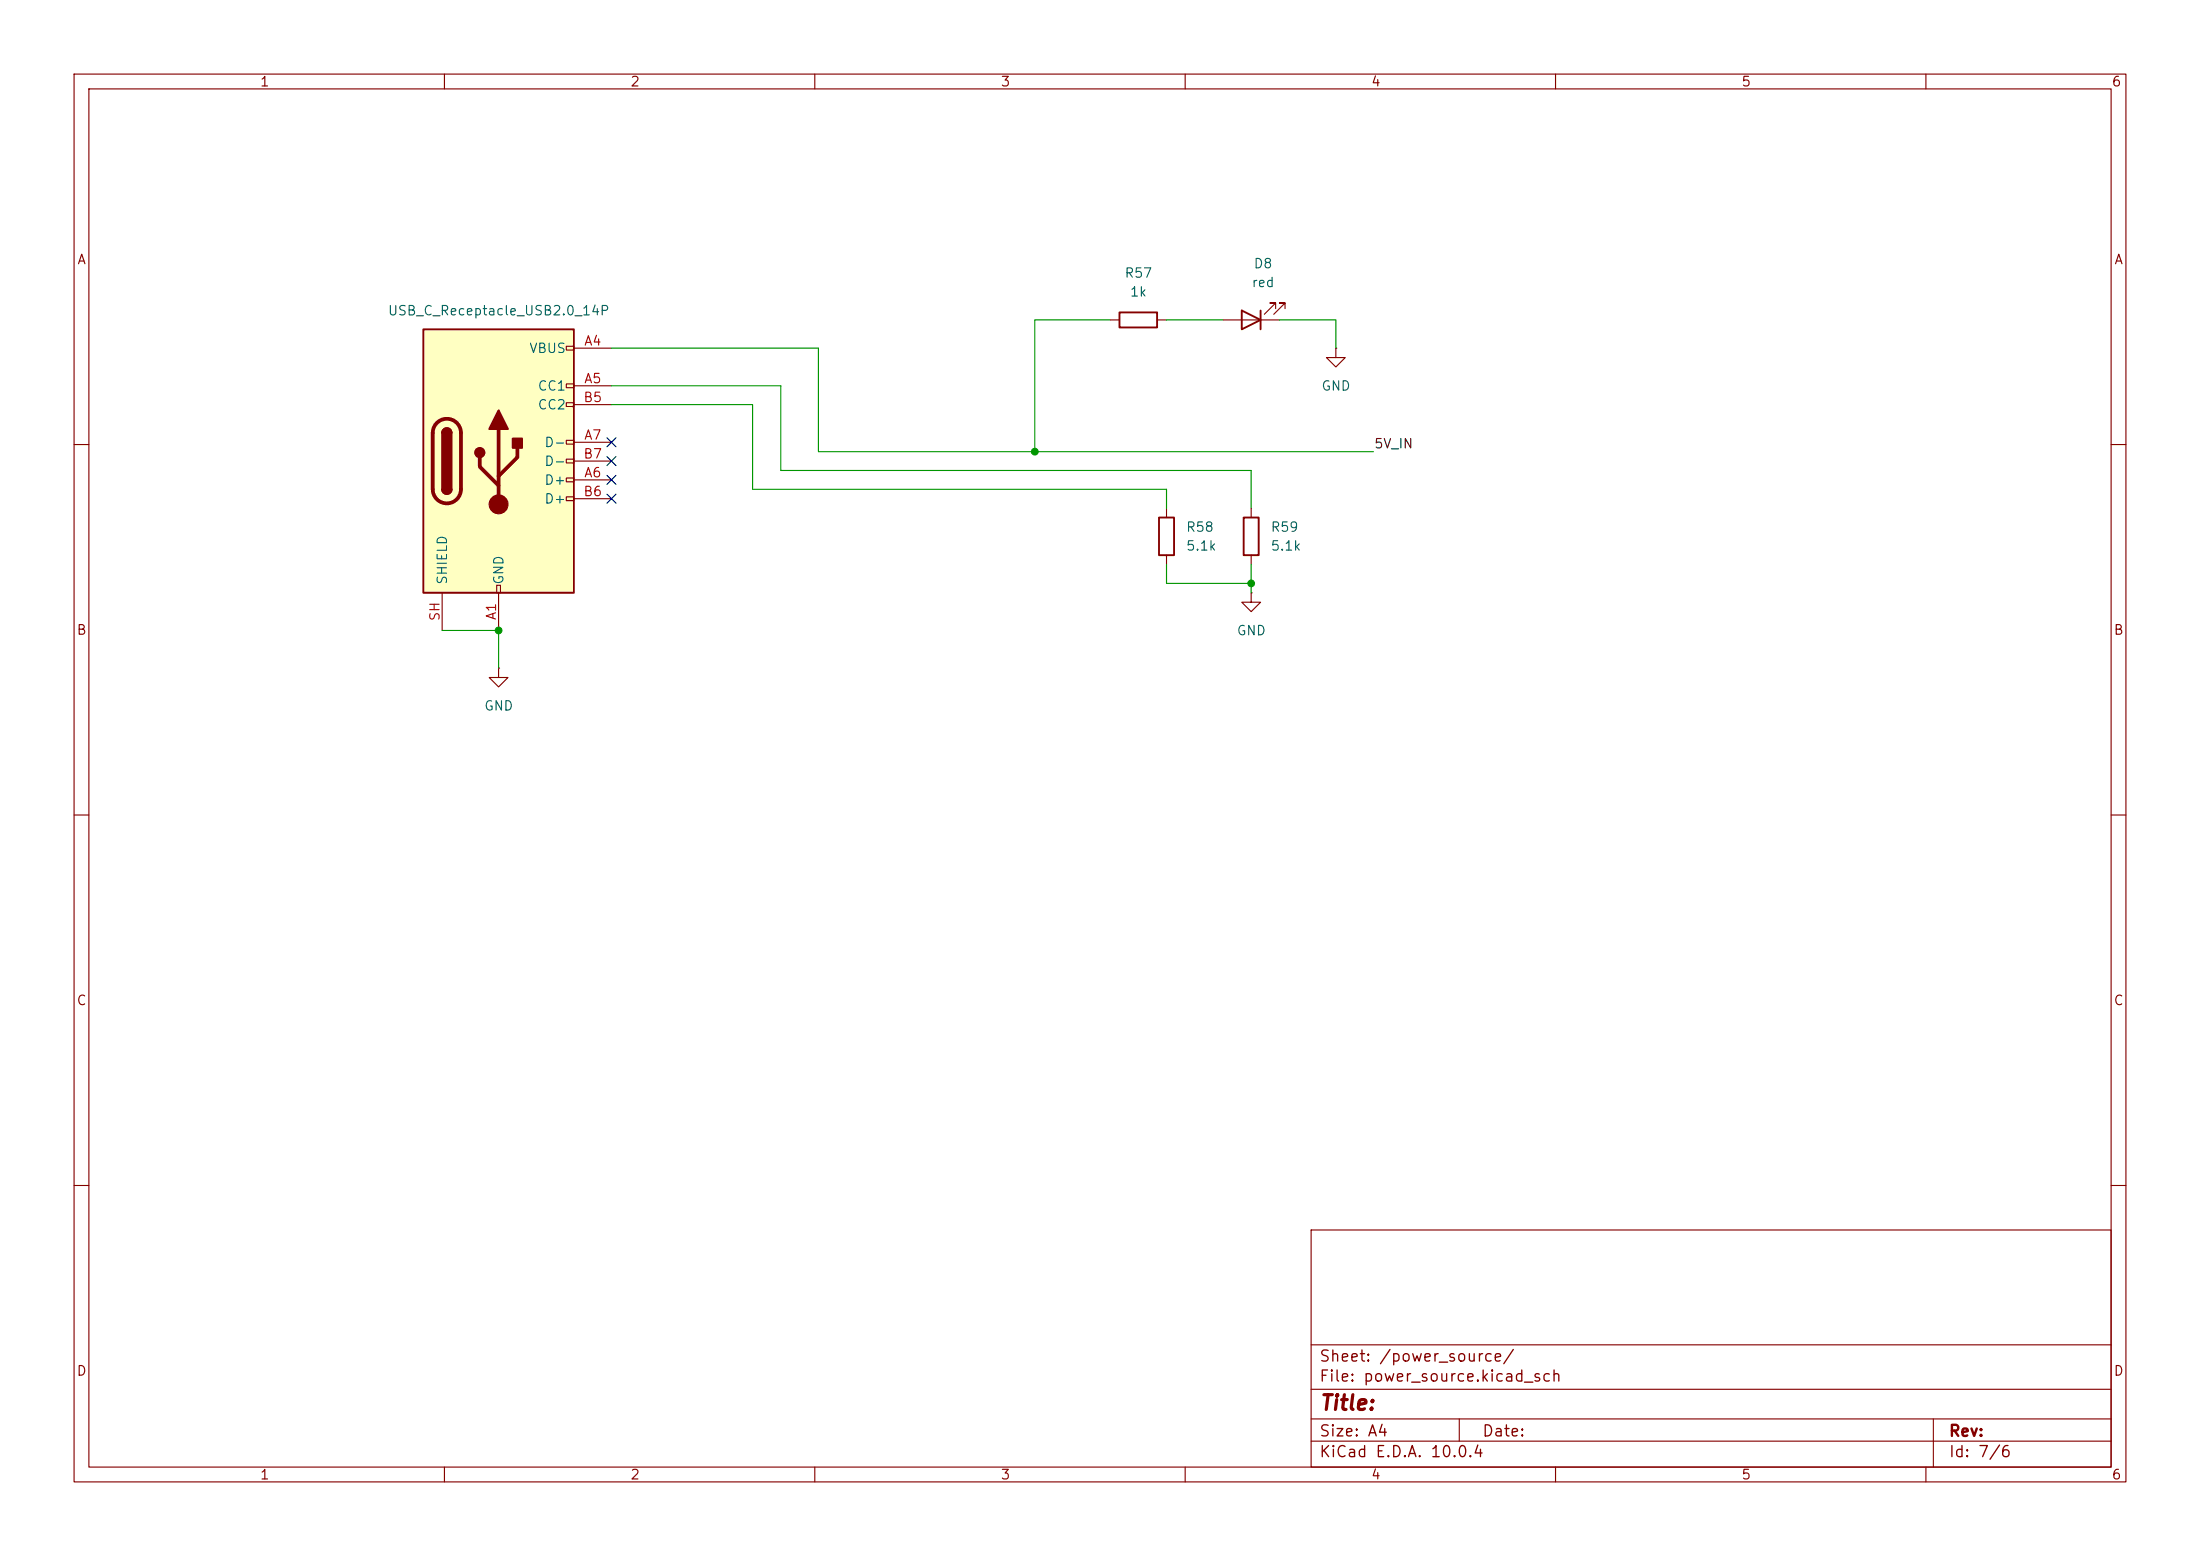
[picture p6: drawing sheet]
(kicad_sch
 (version 20260306)
 (generator "eeschema")
 (generator_version "10.0")
 (paper "A4")
 (lib_symbols
  (symbol "Connector:USB_C_Receptacle_USB2.0_14P"
   (pin_names
    (offset 1.016)) (exclude_from_sim no) (in_bom yes) (on_board yes)
   (in_pos_files yes)
   (duplicate_pin_numbers_are_jumpers no)
   (property "Reference" "J" (at 0 22.225 0) (show_name no) (do_not_autoplace no) (effects (font (size 1.27 1.27))))
   (property "Value" "USB_C_Receptacle_USB2.0_14P" (at 0 19.685 0) (show_name no) (do_not_autoplace no) (effects (font (size 1.27 1.27))))
   (property "Footprint" "" (at 3.81 0 0) (show_name no) (do_not_autoplace no) (hide yes) (effects (font (size 1.27 1.27))))
   (property "Datasheet" "https://www.usb.org/sites/default/files/documents/usb_type-c.zip" (at 3.81 0 0) (show_name no) (do_not_autoplace no) (hide yes) (effects (font (size 1.27 1.27))))
   (property "Description" "USB 2.0-only 14P Type-C Receptacle connector" (at 0 0 0) (show_name no) (do_not_autoplace no) (hide yes) (effects (font (size 1.27 1.27))))
   (symbol "USB_C_Receptacle_USB2.0_14P_0_0"
    (rectangle (start -0.254 -17.78) (end 0.254 -16.764) (stroke (width 0) (type default)) (fill (type none)))
    (rectangle (start 10.16 15.494) (end 9.144 14.986) (stroke (width 0) (type default)) (fill (type none)))
    (rectangle (start 10.16 10.414) (end 9.144 9.906) (stroke (width 0) (type default)) (fill (type none)))
    (rectangle (start 10.16 7.874) (end 9.144 7.366) (stroke (width 0) (type default)) (fill (type none)))
    (rectangle (start 10.16 2.794) (end 9.144 2.286) (stroke (width 0) (type default)) (fill (type none)))
    (rectangle (start 10.16 0.254) (end 9.144 -0.254) (stroke (width 0) (type default)) (fill (type none)))
    (rectangle (start 10.16 -2.286) (end 9.144 -2.794) (stroke (width 0) (type default)) (fill (type none)))
    (rectangle (start 10.16 -4.826) (end 9.144 -5.334) (stroke (width 0) (type default)) (fill (type none))))
   (symbol "USB_C_Receptacle_USB2.0_14P_0_1"
    (rectangle (start -10.16 17.78) (end 10.16 -17.78) (stroke (width 0.254) (type default)) (fill (type background)))
    (polyline (pts (xy -8.89 -3.81) (xy -8.89 3.81)) (stroke (width 0.508) (type default)) (fill (type none)))
    (rectangle (start -7.62 -3.81) (end -6.35 3.81) (stroke (width 0.254) (type default)) (fill (type outline)))
    (arc (start -7.62 3.81) (mid -6.985 4.4423) (end -6.35 3.81) (stroke (width 0.254) (type default)) (fill (type none)))
    (arc (start -7.62 3.81) (mid -6.985 4.4423) (end -6.35 3.81) (stroke (width 0.254) (type default)) (fill (type outline)))
    (arc (start -8.89 3.81) (mid -6.985 5.7067) (end -5.08 3.81) (stroke (width 0.508) (type default)) (fill (type none)))
    (arc (start -5.08 -3.81) (mid -6.985 -5.7067) (end -8.89 -3.81) (stroke (width 0.508) (type default)) (fill (type none)))
    (arc (start -6.35 -3.81) (mid -6.985 -4.4423) (end -7.62 -3.81) (stroke (width 0.254) (type default)) (fill (type none)))
    (arc (start -6.35 -3.81) (mid -6.985 -4.4423) (end -7.62 -3.81) (stroke (width 0.254) (type default)) (fill (type outline)))
    (polyline (pts (xy -5.08 3.81) (xy -5.08 -3.81)) (stroke (width 0.508) (type default)) (fill (type none)))
    (circle (center -2.54 1.143) (radius 0.635) (stroke (width 0.254) (type default)) (fill (type outline)))
    (polyline (pts (xy -1.27 4.318) (xy 0 6.858) (xy 1.27 4.318) (xy -1.27 4.318)) (stroke (width 0.254) (type default)) (fill (type outline)))
    (polyline (pts (xy 0 -2.032) (xy 2.54 0.508) (xy 2.54 1.778)) (stroke (width 0.508) (type default)) (fill (type none)))
    (polyline (pts (xy 0 -3.302) (xy -2.54 -0.762) (xy -2.54 0.508)) (stroke (width 0.508) (type default)) (fill (type none)))
    (polyline (pts (xy 0 -5.842) (xy 0 4.318)) (stroke (width 0.508) (type default)) (fill (type none)))
    (circle (center 0 -5.842) (radius 1.27) (stroke (width 0) (type default)) (fill (type outline)))
    (rectangle (start 1.905 1.778) (end 3.175 3.048) (stroke (width 0.254) (type default)) (fill (type outline))))
   (symbol "USB_C_Receptacle_USB2.0_14P_1_1"
    (pin passive line (at 0 -22.86 90) (length 5.08) (name "GND" (effects (font (size 1.27 1.27)))) (number "A1" (effects (font (size 1.27 1.27)))))
    (pin passive line (at 15.24 15.24 180) (length 5.08) (name "VBUS" (effects (font (size 1.27 1.27)))) (number "A4" (effects (font (size 1.27 1.27)))))
    (pin bidirectional line (at 15.24 10.16 180) (length 5.08) (name "CC1" (effects (font (size 1.27 1.27)))) (number "A5" (effects (font (size 1.27 1.27)))))
    (pin bidirectional line (at 15.24 -2.54 180) (length 5.08) (name "D+" (effects (font (size 1.27 1.27)))) (number "A6" (effects (font (size 1.27 1.27)))))
    (pin bidirectional line (at 15.24 2.54 180) (length 5.08) (name "D-" (effects (font (size 1.27 1.27)))) (number "A7" (effects (font (size 1.27 1.27)))))
    (pin passive line (at 15.24 15.24 180) (length 5.08) (hide yes) (name "VBUS" (effects (font (size 1.27 1.27)))) (number "A9" (effects (font (size 1.27 1.27)))))
    (pin passive line (at 0 -22.86 90) (length 5.08) (hide yes) (name "GND" (effects (font (size 1.27 1.27)))) (number "A12" (effects (font (size 1.27 1.27)))))
    (pin passive line (at 0 -22.86 90) (length 5.08) (hide yes) (name "GND" (effects (font (size 1.27 1.27)))) (number "B1" (effects (font (size 1.27 1.27)))))
    (pin passive line (at 15.24 15.24 180) (length 5.08) (hide yes) (name "VBUS" (effects (font (size 1.27 1.27)))) (number "B4" (effects (font (size 1.27 1.27)))))
    (pin bidirectional line (at 15.24 7.62 180) (length 5.08) (name "CC2" (effects (font (size 1.27 1.27)))) (number "B5" (effects (font (size 1.27 1.27)))))
    (pin bidirectional line (at 15.24 -5.08 180) (length 5.08) (name "D+" (effects (font (size 1.27 1.27)))) (number "B6" (effects (font (size 1.27 1.27)))))
    (pin bidirectional line (at 15.24 0 180) (length 5.08) (name "D-" (effects (font (size 1.27 1.27)))) (number "B7" (effects (font (size 1.27 1.27)))))
    (pin passive line (at 15.24 15.24 180) (length 5.08) (hide yes) (name "VBUS" (effects (font (size 1.27 1.27)))) (number "B9" (effects (font (size 1.27 1.27)))))
    (pin passive line (at 0 -22.86 90) (length 5.08) (hide yes) (name "GND" (effects (font (size 1.27 1.27)))) (number "B12" (effects (font (size 1.27 1.27)))))
    (pin passive line (at -7.62 -22.86 90) (length 5.08) (name "SHIELD" (effects (font (size 1.27 1.27)))) (number "SH" (effects (font (size 1.27 1.27))))))
   (embedded_fonts no))
  (symbol "Device:LED"
   (pin_numbers (hide yes))
   (pin_names
    (offset 1.016) (hide yes)) (exclude_from_sim no) (in_bom yes) (on_board yes)
   (in_pos_files yes)
   (duplicate_pin_numbers_are_jumpers no)
   (property "Reference" "D" (at 0 2.54 0) (show_name no) (do_not_autoplace no) (effects (font (size 1.27 1.27))))
   (property "Value" "LED" (at 0 -2.54 0) (show_name no) (do_not_autoplace no) (effects (font (size 1.27 1.27))))
   (property "Footprint" "" (at 0 0 0) (show_name no) (do_not_autoplace no) (hide yes) (effects (font (size 1.27 1.27))))
   (property "Datasheet" "" (at 0 0 0) (show_name no) (do_not_autoplace no) (hide yes) (effects (font (size 1.27 1.27))))
   (property "Description" "Light emitting diode" (at 0 0 0) (show_name no) (do_not_autoplace no) (hide yes) (effects (font (size 1.27 1.27))))
   (property "Sim.Pins" "1=K 2=A" (at 0 0 0) (show_name no) (do_not_autoplace no) (hide yes) (effects (font (size 1.27 1.27))))
   (symbol "LED_0_1"
    (polyline (pts (xy -3.048 -0.762) (xy -4.572 -2.286) (xy -3.81 -2.286) (xy -4.572 -2.286) (xy -4.572 -1.524)) (stroke (width 0) (type default)) (fill (type none)))
    (polyline (pts (xy -1.778 -0.762) (xy -3.302 -2.286) (xy -2.54 -2.286) (xy -3.302 -2.286) (xy -3.302 -1.524)) (stroke (width 0) (type default)) (fill (type none)))
    (polyline (pts (xy -1.27 0) (xy 1.27 0)) (stroke (width 0) (type default)) (fill (type none)))
    (polyline (pts (xy -1.27 -1.27) (xy -1.27 1.27)) (stroke (width 0.254) (type default)) (fill (type none)))
    (polyline (pts (xy 1.27 -1.27) (xy 1.27 1.27) (xy -1.27 0) (xy 1.27 -1.27)) (stroke (width 0.254) (type default)) (fill (type none))))
   (symbol "LED_1_1"
    (pin passive line (at -3.81 0 0) (length 2.54) (name "K" (effects (font (size 1.27 1.27)))) (number "1" (effects (font (size 1.27 1.27)))))
    (pin passive line (at 3.81 0 180) (length 2.54) (name "A" (effects (font (size 1.27 1.27)))) (number "2" (effects (font (size 1.27 1.27))))))
   (embedded_fonts no))
  (symbol "Device:R"
   (pin_numbers (hide yes))
   (pin_names
    (offset 0)) (exclude_from_sim no) (in_bom yes) (on_board yes)
   (in_pos_files yes)
   (duplicate_pin_numbers_are_jumpers no)
   (property "Reference" "R" (at 2.032 0 90) (show_name no) (do_not_autoplace no) (effects (font (size 1.27 1.27))))
   (property "Value" "R" (at 0 0 90) (show_name no) (do_not_autoplace no) (effects (font (size 1.27 1.27))))
   (property "Footprint" "" (at -1.778 0 90) (show_name no) (do_not_autoplace no) (hide yes) (effects (font (size 1.27 1.27))))
   (property "Datasheet" "" (at 0 0 0) (show_name no) (do_not_autoplace no) (hide yes) (effects (font (size 1.27 1.27))))
   (property "Description" "Resistor" (at 0 0 0) (show_name no) (do_not_autoplace no) (hide yes) (effects (font (size 1.27 1.27))))
   (symbol "R_0_1"
    (rectangle (start -1.016 -2.54) (end 1.016 2.54) (stroke (width 0.254) (type default)) (fill (type none))))
   (symbol "R_1_1"
    (pin passive line (at 0 3.81 270) (length 1.27) (name "" (effects (font (size 1.27 1.27)))) (number "1" (effects (font (size 1.27 1.27)))))
    (pin passive line (at 0 -3.81 90) (length 1.27) (name "" (effects (font (size 1.27 1.27)))) (number "2" (effects (font (size 1.27 1.27))))))
   (embedded_fonts no))
  (symbol "power:GND"
   (power global)
   (pin_numbers (hide yes))
   (pin_names
    (offset 0) (hide yes)) (exclude_from_sim no) (in_bom yes) (on_board yes)
   (in_pos_files yes)
   (duplicate_pin_numbers_are_jumpers no)
   (property "Reference" "#PWR" (at 0 -6.35 0) (show_name no) (do_not_autoplace no) (hide yes) (effects (font (size 1.27 1.27))))
   (property "Value" "GND" (at 0 -3.81 0) (show_name no) (do_not_autoplace no) (effects (font (size 1.27 1.27))))
   (property "Footprint" "" (at 0 0 0) (show_name no) (do_not_autoplace no) (hide yes) (effects (font (size 1.27 1.27))))
   (property "Datasheet" "" (at 0 0 0) (show_name no) (do_not_autoplace no) (hide yes) (effects (font (size 1.27 1.27))))
   (property "Description" "Power symbol creates a global label with name \"GND\" , ground" (at 0 0 0) (show_name no) (do_not_autoplace no) (hide yes) (effects (font (size 1.27 1.27))))
   (symbol "GND_0_1"
    (polyline (pts (xy 0 0) (xy 0 -1.27) (xy 1.27 -1.27) (xy 0 -2.54) (xy -1.27 -1.27) (xy 0 -1.27)) (stroke (width 0) (type default)) (fill (type none))))
   (symbol "GND_1_1"
    (pin power_in line (at 0 0 270) (length 0) (name "" (effects (font (size 1.27 1.27)))) (number "1" (effects (font (size 1.27 1.27))))))
   (embedded_fonts no)))
 (junction
  (at 139.7 60.96)
  (diameter 0)
  (color 0 0 0 0))
 (junction
  (at 168.91 78.74)
  (diameter 0)
  (color 0 0 0 0))
 (junction
  (at 67.31 85.09)
  (diameter 0)
  (color 0 0 0 0))
 (no_connect
  (at 82.55 59.69))
 (no_connect
  (at 82.55 62.23))
 (no_connect
  (at 82.55 67.31))
 (no_connect
  (at 82.55 64.77))
 (wire
  (pts (xy 139.7 60.96) (xy 110.49 60.96))
  (stroke (width 0) (type default)))
 (wire
  (pts (xy 101.6 66.04) (xy 157.48 66.04))
  (stroke (width 0) (type default)))
 (wire
  (pts (xy 110.49 60.96) (xy 110.49 46.99))
  (stroke (width 0) (type default)))
 (wire
  (pts (xy 157.48 76.2) (xy 157.48 78.74))
  (stroke (width 0) (type default)))
 (wire
  (pts (xy 105.41 52.07) (xy 82.55 52.07))
  (stroke (width 0) (type default)))
 (wire
  (pts (xy 82.55 54.61) (xy 101.6 54.61))
  (stroke (width 0) (type default)))
 (wire
  (pts (xy 105.41 63.5) (xy 105.41 52.07))
  (stroke (width 0) (type default)))
 (wire
  (pts (xy 67.31 85.09) (xy 67.31 90.17))
  (stroke (width 0) (type default)))
 (wire
  (pts (xy 59.69 85.09) (xy 67.31 85.09))
  (stroke (width 0) (type default)))
 (wire
  (pts (xy 139.7 43.18) (xy 139.7 60.96))
  (stroke (width 0) (type default)))
 (wire
  (pts (xy 110.49 46.99) (xy 82.55 46.99))
  (stroke (width 0) (type default)))
 (wire
  (pts (xy 168.91 76.2) (xy 168.91 78.74))
  (stroke (width 0) (type default)))
 (wire
  (pts (xy 157.48 43.18) (xy 165.1 43.18))
  (stroke (width 0) (type default)))
 (wire
  (pts (xy 149.86 43.18) (xy 139.7 43.18))
  (stroke (width 0) (type default)))
 (wire
  (pts (xy 168.91 68.58) (xy 168.91 63.5))
  (stroke (width 0) (type default)))
 (wire
  (pts (xy 180.34 46.99) (xy 180.34 43.18))
  (stroke (width 0) (type default)))
 (wire
  (pts (xy 139.7 60.96) (xy 185.42 60.96))
  (stroke (width 0) (type default)))
 (wire
  (pts (xy 168.91 78.74) (xy 168.91 80.01))
  (stroke (width 0) (type default)))
 (wire
  (pts (xy 172.72 43.18) (xy 180.34 43.18))
  (stroke (width 0) (type default)))
 (wire
  (pts (xy 157.48 66.04) (xy 157.48 68.58))
  (stroke (width 0) (type default)))
 (wire
  (pts (xy 168.91 63.5) (xy 105.41 63.5))
  (stroke (width 0) (type default)))
 (wire
  (pts (xy 101.6 54.61) (xy 101.6 66.04))
  (stroke (width 0) (type default)))
 (wire
  (pts (xy 157.48 78.74) (xy 168.91 78.74))
  (stroke (width 0) (type default)))
 (label "5V_IN"
  (at 185.42 60.96 0)
  (effects (font (size 1.27 1.27)) (justify left bottom)))
 (symbol
  (lib_id "power:GND")
  (at 180.34 46.99 0)
  (unit 1)
  (body_style 1)
  (exclude_from_sim no)
  (in_bom yes)
  (on_board yes)
  (in_pos_files yes)
  (dnp no)
  (fields_autoplaced yes)
  (property "Reference" "#PWR071" (at 180.34 53.34 0) (hide yes) (show_name no) (do_not_autoplace no) (effects (font (size 1.27 1.27))))
  (property "Value" "GND" (at 180.34 52.07 0) (show_name no) (do_not_autoplace no) (effects (font (size 1.27 1.27))))
  (property "Footprint" "QFN12_TCPP01-M12_STM" (at 180.34 46.99 0) (hide yes) (show_name no) (do_not_autoplace no) (effects (font (size 1.27 1.27))))
  (property "Datasheet" "" (at 180.34 46.99 0) (hide yes) (show_name no) (do_not_autoplace no) (effects (font (size 1.27 1.27))))
  (property "Description" "Power symbol creates a global label with name \"GND\" , ground" (at 180.34 46.99 0) (hide yes) (show_name no) (do_not_autoplace no) (effects (font (size 1.27 1.27))))
  (pin "1"))
 (symbol
  (lib_id "Device:R")
  (at 153.67 43.18 90)
  (unit 1)
  (body_style 1)
  (exclude_from_sim no)
  (in_bom yes)
  (on_board yes)
  (in_pos_files yes)
  (dnp no)
  (fields_autoplaced yes)
  (property "Reference" "R57" (at 153.67 36.83 90) (show_name no) (do_not_autoplace no) (effects (font (size 1.27 1.27))))
  (property "Value" "1k" (at 153.67 39.37 90) (show_name no) (do_not_autoplace no) (effects (font (size 1.27 1.27))))
  (property "Footprint" "Resistor_SMD:R_0805_2012Metric_Pad1.20x1.40mm_HandSolder" (at 153.67 44.958 90) (hide yes) (show_name no) (do_not_autoplace no) (effects (font (size 1.27 1.27))))
  (property "Datasheet" "" (at 153.67 43.18 0) (hide yes) (show_name no) (do_not_autoplace no) (effects (font (size 1.27 1.27))))
  (property "Description" "Resistor" (at 153.67 43.18 0) (hide yes) (show_name no) (do_not_autoplace no) (effects (font (size 1.27 1.27))))
  (pin "2")
  (pin "1"))
 (symbol
  (lib_id "Device:R")
  (at 168.91 72.39 0)
  (unit 1)
  (body_style 1)
  (exclude_from_sim no)
  (in_bom yes)
  (on_board yes)
  (in_pos_files yes)
  (dnp no)
  (fields_autoplaced yes)
  (property "Reference" "R59" (at 171.45 71.1199 0) (show_name no) (do_not_autoplace no) (effects (font (size 1.27 1.27)) (justify left)))
  (property "Value" "5.1k" (at 171.45 73.6599 0) (show_name no) (do_not_autoplace no) (effects (font (size 1.27 1.27)) (justify left)))
  (property "Footprint" "Resistor_SMD:R_0805_2012Metric_Pad1.20x1.40mm_HandSolder" (at 167.132 72.39 90) (hide yes) (show_name no) (do_not_autoplace no) (effects (font (size 1.27 1.27))))
  (property "Datasheet" "" (at 168.91 72.39 0) (hide yes) (show_name no) (do_not_autoplace no) (effects (font (size 1.27 1.27))))
  (property "Description" "Resistor" (at 168.91 72.39 0) (hide yes) (show_name no) (do_not_autoplace no) (effects (font (size 1.27 1.27))))
  (pin "2")
  (pin "1"))
 (symbol
  (lib_id "Device:R")
  (at 157.48 72.39 0)
  (unit 1)
  (body_style 1)
  (exclude_from_sim no)
  (in_bom yes)
  (on_board yes)
  (in_pos_files yes)
  (dnp no)
  (fields_autoplaced yes)
  (property "Reference" "R58" (at 160.02 71.1199 0) (show_name no) (do_not_autoplace no) (effects (font (size 1.27 1.27)) (justify left)))
  (property "Value" "5.1k" (at 160.02 73.6599 0) (show_name no) (do_not_autoplace no) (effects (font (size 1.27 1.27)) (justify left)))
  (property "Footprint" "Resistor_SMD:R_0805_2012Metric_Pad1.20x1.40mm_HandSolder" (at 155.702 72.39 90) (hide yes) (show_name no) (do_not_autoplace no) (effects (font (size 1.27 1.27))))
  (property "Datasheet" "" (at 157.48 72.39 0) (hide yes) (show_name no) (do_not_autoplace no) (effects (font (size 1.27 1.27))))
  (property "Description" "Resistor" (at 157.48 72.39 0) (hide yes) (show_name no) (do_not_autoplace no) (effects (font (size 1.27 1.27))))
  (pin "2")
  (pin "1"))
 (symbol
  (lib_id "power:GND")
  (at 168.91 80.01 0)
  (unit 1)
  (body_style 1)
  (exclude_from_sim no)
  (in_bom yes)
  (on_board yes)
  (in_pos_files yes)
  (dnp no)
  (fields_autoplaced yes)
  (property "Reference" "#PWR070" (at 168.91 86.36 0) (hide yes) (show_name no) (do_not_autoplace no) (effects (font (size 1.27 1.27))))
  (property "Value" "GND" (at 168.91 85.09 0) (show_name no) (do_not_autoplace no) (effects (font (size 1.27 1.27))))
  (property "Footprint" "QFN12_TCPP01-M12_STM" (at 168.91 80.01 0) (hide yes) (show_name no) (do_not_autoplace no) (effects (font (size 1.27 1.27))))
  (property "Datasheet" "" (at 168.91 80.01 0) (hide yes) (show_name no) (do_not_autoplace no) (effects (font (size 1.27 1.27))))
  (property "Description" "Power symbol creates a global label with name \"GND\" , ground" (at 168.91 80.01 0) (hide yes) (show_name no) (do_not_autoplace no) (effects (font (size 1.27 1.27))))
  (pin "1"))
 (symbol
  (lib_id "power:GND")
  (at 67.31 90.17 0)
  (unit 1)
  (body_style 1)
  (exclude_from_sim no)
  (in_bom yes)
  (on_board yes)
  (in_pos_files yes)
  (dnp no)
  (fields_autoplaced yes)
  (property "Reference" "#PWR069" (at 67.31 96.52 0) (hide yes) (show_name no) (do_not_autoplace no) (effects (font (size 1.27 1.27))))
  (property "Value" "GND" (at 67.31 95.25 0) (show_name no) (do_not_autoplace no) (effects (font (size 1.27 1.27))))
  (property "Footprint" "" (at 67.31 90.17 0) (hide yes) (show_name no) (do_not_autoplace no) (effects (font (size 1.27 1.27))))
  (property "Datasheet" "" (at 67.31 90.17 0) (hide yes) (show_name no) (do_not_autoplace no) (effects (font (size 1.27 1.27))))
  (property "Description" "Power symbol creates a global label with name \"GND\" , ground" (at 67.31 90.17 0) (hide yes) (show_name no) (do_not_autoplace no) (effects (font (size 1.27 1.27))))
  (pin "1"))
 (symbol
  (lib_id "Connector:USB_C_Receptacle_USB2.0_14P")
  (at 67.31 62.23 0)
  (unit 1)
  (body_style 1)
  (exclude_from_sim no)
  (in_bom yes)
  (on_board yes)
  (in_pos_files yes)
  (dnp no)
  (fields_autoplaced yes)
  (property "Reference" "J7" (at 67.31 39.37 0) (hide yes) (show_name no) (do_not_autoplace no) (effects (font (size 1.27 1.27))))
  (property "Value" "USB_C_Receptacle_USB2.0_14P" (at 67.31 41.91 0) (show_name no) (do_not_autoplace no) (effects (font (size 1.27 1.27))))
  (property "Footprint" "Connector_USB:USB_C_Receptacle_GCT_USB4105-xx-A_16P_TopMnt_Horizontal" (at 71.12 62.23 0) (hide yes) (show_name no) (do_not_autoplace no) (effects (font (size 1.27 1.27))))
  (property "Datasheet" "https://www.usb.org/sites/default/files/documents/usb_type-c.zip" (at 71.12 62.23 0) (hide yes) (show_name no) (do_not_autoplace no) (effects (font (size 1.27 1.27))))
  (property "Description" "USB 2.0-only 14P Type-C Receptacle connector" (at 67.31 62.23 0) (hide yes) (show_name no) (do_not_autoplace no) (effects (font (size 1.27 1.27))))
  (pin "B4")
  (pin "B1")
  (pin "A12")
  (pin "A9")
  (pin "A7")
  (pin "A6")
  (pin "A5")
  (pin "A4")
  (pin "A1")
  (pin "B6")
  (pin "B5")
  (pin "B7")
  (pin "B9")
  (pin "B12")
  (pin "SH"))
 (symbol
  (lib_id "Device:LED")
  (at 168.91 43.18 180)
  (unit 1)
  (body_style 1)
  (exclude_from_sim no)
  (in_bom yes)
  (on_board yes)
  (in_pos_files yes)
  (dnp no)
  (fields_autoplaced yes)
  (property "Reference" "D8" (at 170.4975 35.56 0) (show_name no) (do_not_autoplace no) (effects (font (size 1.27 1.27))))
  (property "Value" "red" (at 170.4975 38.1 0) (show_name no) (do_not_autoplace no) (effects (font (size 1.27 1.27))))
  (property "Footprint" "LED_SMD:LED_0805_2012Metric_Pad1.15x1.40mm_HandSolder" (at 168.91 43.18 0) (hide yes) (show_name no) (do_not_autoplace no) (effects (font (size 1.27 1.27))))
  (property "Datasheet" "" (at 168.91 43.18 0) (hide yes) (show_name no) (do_not_autoplace no) (effects (font (size 1.27 1.27))))
  (property "Description" "Light emitting diode" (at 168.91 43.18 0) (hide yes) (show_name no) (do_not_autoplace no) (effects (font (size 1.27 1.27))))
  (property "Sim.Pins" "1=K 2=A" (at 168.91 43.18 0) (hide yes) (show_name no) (do_not_autoplace no) (effects (font (size 1.27 1.27))))
  (pin "2")
  (pin "1")))
